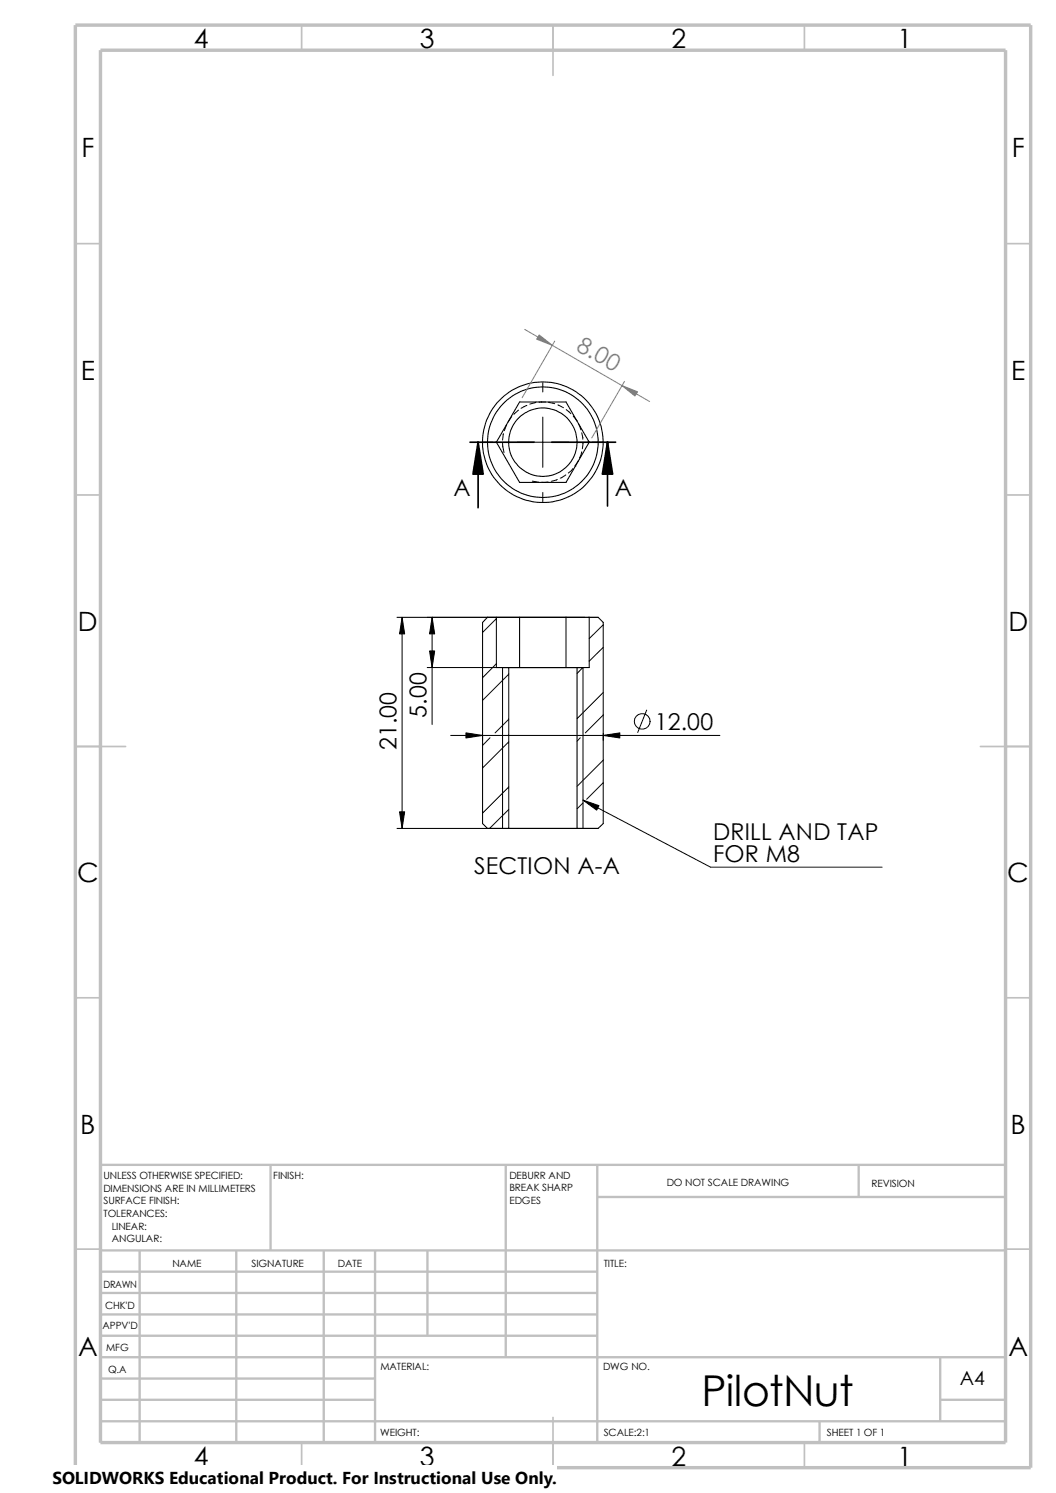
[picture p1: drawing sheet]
<svg xmlns="http://www.w3.org/2000/svg" width="210mm" height="297mm" viewBox="0 0 210 297" stroke-linecap="round" stroke-linejoin="round" font-family="sans-serif">
<g fill="none" stroke="#c0c0c0" stroke-width=".34">
<path d="M60 5v5M110 5v10M160 5v5M15 48.5h5M200 48.5h5M15 98.5h5M200 98.5h5M15 148.5h10M195 148.5h10M15 198.5h5M200 198.5h5M15 248.5h5"/>
<path d="M200 248.5h5M60 287v5M110 282v10M160 287v5"/>
</g>
<g fill="none" stroke="#c0c0c0" stroke-width=".47">
<path d="M53.8 231.7v17.1M100.6 231.7v38.3M118.8 238.1h81.2M118.8 231.7v55.3M170.8 231.7v6.4M200 231.7h-180v55.3M20 253h98.8M20 257.2h98.8M20 248.8h180M27.8 248.8v38.2M47 248.8v38.2M64.4 248.8v38.2"/>
<path d="M74.6 248.8v38.2M85 248.8v16.9M20 278.5h54.6M20 261.5h98.8M20 265.7h98.8M20 270h180M20 274.2h54.6M187 278.5h13M187 270v12.7M20 282.7h180M163 282.7v4.3"/>
</g>
<path d="M15 5h190v287h-190zM20 10h180v277h-180z" fill="none" stroke="#c0c0c0" stroke-width=".68" stroke-linecap="butt"/>
<g fill="none" stroke="#000" stroke-width=".2">
<path d="M107.9 76.2v1.8M108.5 80h-1.3M96.1 88h1.9M99.9 88.2l.3 1.8M100.1 86.3l-.2 1.2M100.8 84.5l-.5 1.2M101.8 82.9l-.8 1M103 88h9.9M103.1 81.6l-.9 .8M104.8 80.6l-1.2 .6M105.9 95.7l1.2 .2M106.6 80.1l-1.2 .3"/>
<path d="M107.9 83v10M107.9 98v1.8M109 95.9h-1.3M109.1 80.1l1.2 .2M110.8 95.4l-1.2 .4M111 80.6l1.1 .5M112.5 94.5l-1.1 .6M112.6 81.5l.9 .8M113.9 93.2l-.9 .9M114 82.8l.8 1M114.3 92.7h.1M115 91.7l-.7 1"/>
<path d="M115.1 84.3l.4 1.2M115.7 89.9l-.4 1.2M115.7 86.1l.2 1.3M115.9 88l-.1 1.3M117.9 88h1.9M79 122.8h40M80 122.8v42M85 132.8h31.2M85.9 122.8v21.3M98.7 132l-2.7 2.8M98.7 123.1l-2.7 2.7M99.9 132.8v32"/>
<path d="M101.2 134.1l-5.2 5.2M115.9 132.8l-1.1 1.2M116 132.8v32M120 124.3l-2.8 2.7M120 137.8l-5.2 5.2M120 128.8l-2.8 2.7M89.6 146.3h53.6M96 146.3v1M97.5 146.8l-1.5 1.5M101.2 156.5l-5.2 5.3M101.2 143.1l-2.7 2.7M101.2 147.6l-5.2 5.2"/>
<path d="M115.4 146.8l-.6 .6M116 159.7l-1.2 1.2M116 159.2l25.3 13.3h34.1M120 151.2l-5.2 5.2M120 142.2l-3.6 3.6M120 155.7l-3.3 3.3M120 145.9v1.4M128.6 141.3l-1.8 4.4M79 164.8h40M101.2 161l-3.8 3.8"/>
<circle cx="127.7" cy="143.5" r="1.56"/>
</g>
<g fill="none" stroke="#000" stroke-width=".21">
<path d="M103.3 80h9.3l4.6 8-4.6 8h-9.3l-4.6-8zM98.7 122.8v10h18.5v-10M103.3 122.8v10M112.6 122.8v10M101.2 164.8v-32h13.6v32M101.2 164.8h-4.3l-.9-1v-40l.9-1h22.1l1 1v40l-1 1h-4.2M101.2 164.8h13.6"/>
<circle cx="107.9" cy="88" r="6.8"/>
<circle cx="107.9" cy="88" r="11"/>
<circle cx="108" cy="88" r="12"/>
</g>
<path d="M80 122.8l.5 3.3h-1zM85.4 129.5h1l-.5 3.3zM85.9 122.8l.5 3.3h-1zM92.7 145.8l3.3 .5-3.3 .5zM116 159.2l3.1 1.1-.4 .9zM120 146.3l3.3-.5v1zM79.5 161.5h1l-.5 3.3z" fill="#000" stroke="#000" stroke-width=".2"/>
<path d="M104.4 65.5l24.8 14.4M110.3 67.9l-6.5 11.2M124.2 75.9l-6.5 11.2" fill="none" stroke="#808080" stroke-width=".2"/>
<g fill="#808080" stroke="#808080" stroke-width=".2">
<path d="M107.2 66.6l2.7 2.1-3.2-1.2z"/>
<path d="M123.7 76.7l3.1 1.2-.5 .9z"/>
</g>
<path d="M95.1 88l1 6.3h-2zM120.8 88l1 6.3h-2z" fill="#000" stroke="#000" stroke-width=".34"/>
<path d="M93.5 88h12.7M95.1 88v13M109.7 88h12.7M120.8 88v12.7" fill="none" stroke="#000" stroke-width=".34"/>
<path d="M10.4 291.5h100.4v5.5h-100.4z" fill="#fff"/>
<text font-size="8.5" x="139.5" y="279.7">PilotNut</text>
<g font-size="5.3">
<text x="38.5" y="9.6">4</text>
<text x="83.5" y="9.6">3</text>
<text x="133.5" y="9.6">2</text>
<text x="178.5" y="9.6">1</text>
<text x="16.2" y="31.3">F</text>
<text x="201.2" y="31.3">F</text>
<text x="16" y="75.6">E</text>
<text x="201.1" y="75.6">E</text>
<text x="15.5" y="125.6">D</text>
<text x="200.6" y="125.6">D</text>
<text x="15.3" y="175.6">C</text>
<text x="200.3" y="175.6">C</text>
<text x="16" y="225.6">B</text>
<text x="201" y="225.6">B</text>
<text x="15.5" y="269.8">A</text>
<text x="200.5" y="269.8">A</text>
<text x="38.5" y="291.6">4</text>
<text x="83.5" y="291.6">3</text>
<text x="133.5" y="291.6">2</text>
<text x="178.5" y="291.6">1</text>
</g>
<text font-size="4.6" fill="#808080" x="114.4" y="69.6" transform="rotate(30 114.4 69.6)">8.00</text>
<g font-size="4.6">
<text x="90.2" y="98.7">A</text>
<text x="122.3" y="98.7">A</text>
<text x="84.8" y="142.9" transform="rotate(-90 84.8 142.9)">5.00</text>
<text x="78.9" y="149.3" transform="rotate(-90 78.9 149.3)">21.00</text>
<text x="130.2" y="145.3">12.00</text>
<text x="141.8" y="167">DRILL AND TAP</text>
<text x="94.3" y="173.8">SECTION A-A</text>
<text x="141.8" y="171.6">FOR M8</text>
</g>
<text font-size="3.9" x="190.9" y="275.5">A4</text>
<text font-size="3.4" x="10.4" y="295.2">SOLIDWORKS Educational Product. For Instructional Use Only.</text>
<g font-size="2">
<text x="20.6" y="234.6">UNLESS OTHERWISE SPECIFIED:</text>
<text x="20.6" y="237.1">DIMENSIONS ARE IN MILLIMETERS</text>
<text x="20.6" y="239.6">SURFACE FINISH:</text>
<text x="54.4" y="234.6">FINISH:</text>
<text x="101.3" y="239.5">EDGES</text>
<text x="101.3" y="234.5">DEBURR AND</text>
<text x="101.3" y="237">BREAK SHARP</text>
<text x="132.6" y="236">DO NOT SCALE DRAWING</text>
<text x="173.3" y="236.2">REVISION</text>
<text x="20.6" y="242.1">TOLERANCES:</text>
<text x="22.2" y="244.6">LINEAR:</text>
<text x="22.2" y="247.1">ANGULAR:</text>
<text x="50" y="252">SIGNATURE</text>
<text x="67.2" y="252">DATE</text>
<text x="120.1" y="252">TITLE:</text>
<text x="20.6" y="256.2">DRAWN</text>
<text x="34.3" y="252.1">NAME</text>
<text x="20.9" y="260.4">CHK'D</text>
<text x="20.4" y="264.5">APPV'D</text>
<text x="21.1" y="268.8">MFG</text>
<text x="21.5" y="273.1">Q.A</text>
<text x="75.6" y="272.5">MATERIAL:</text>
<text x="119.9" y="272.5">DWG NO.</text>
<text x="75.6" y="285.6">WEIGHT:</text>
<text x="120.1" y="285.6">SCALE:2:1</text>
<text x="164.5" y="285.6">SHEET 1 OF 1</text>
</g>
</svg>
